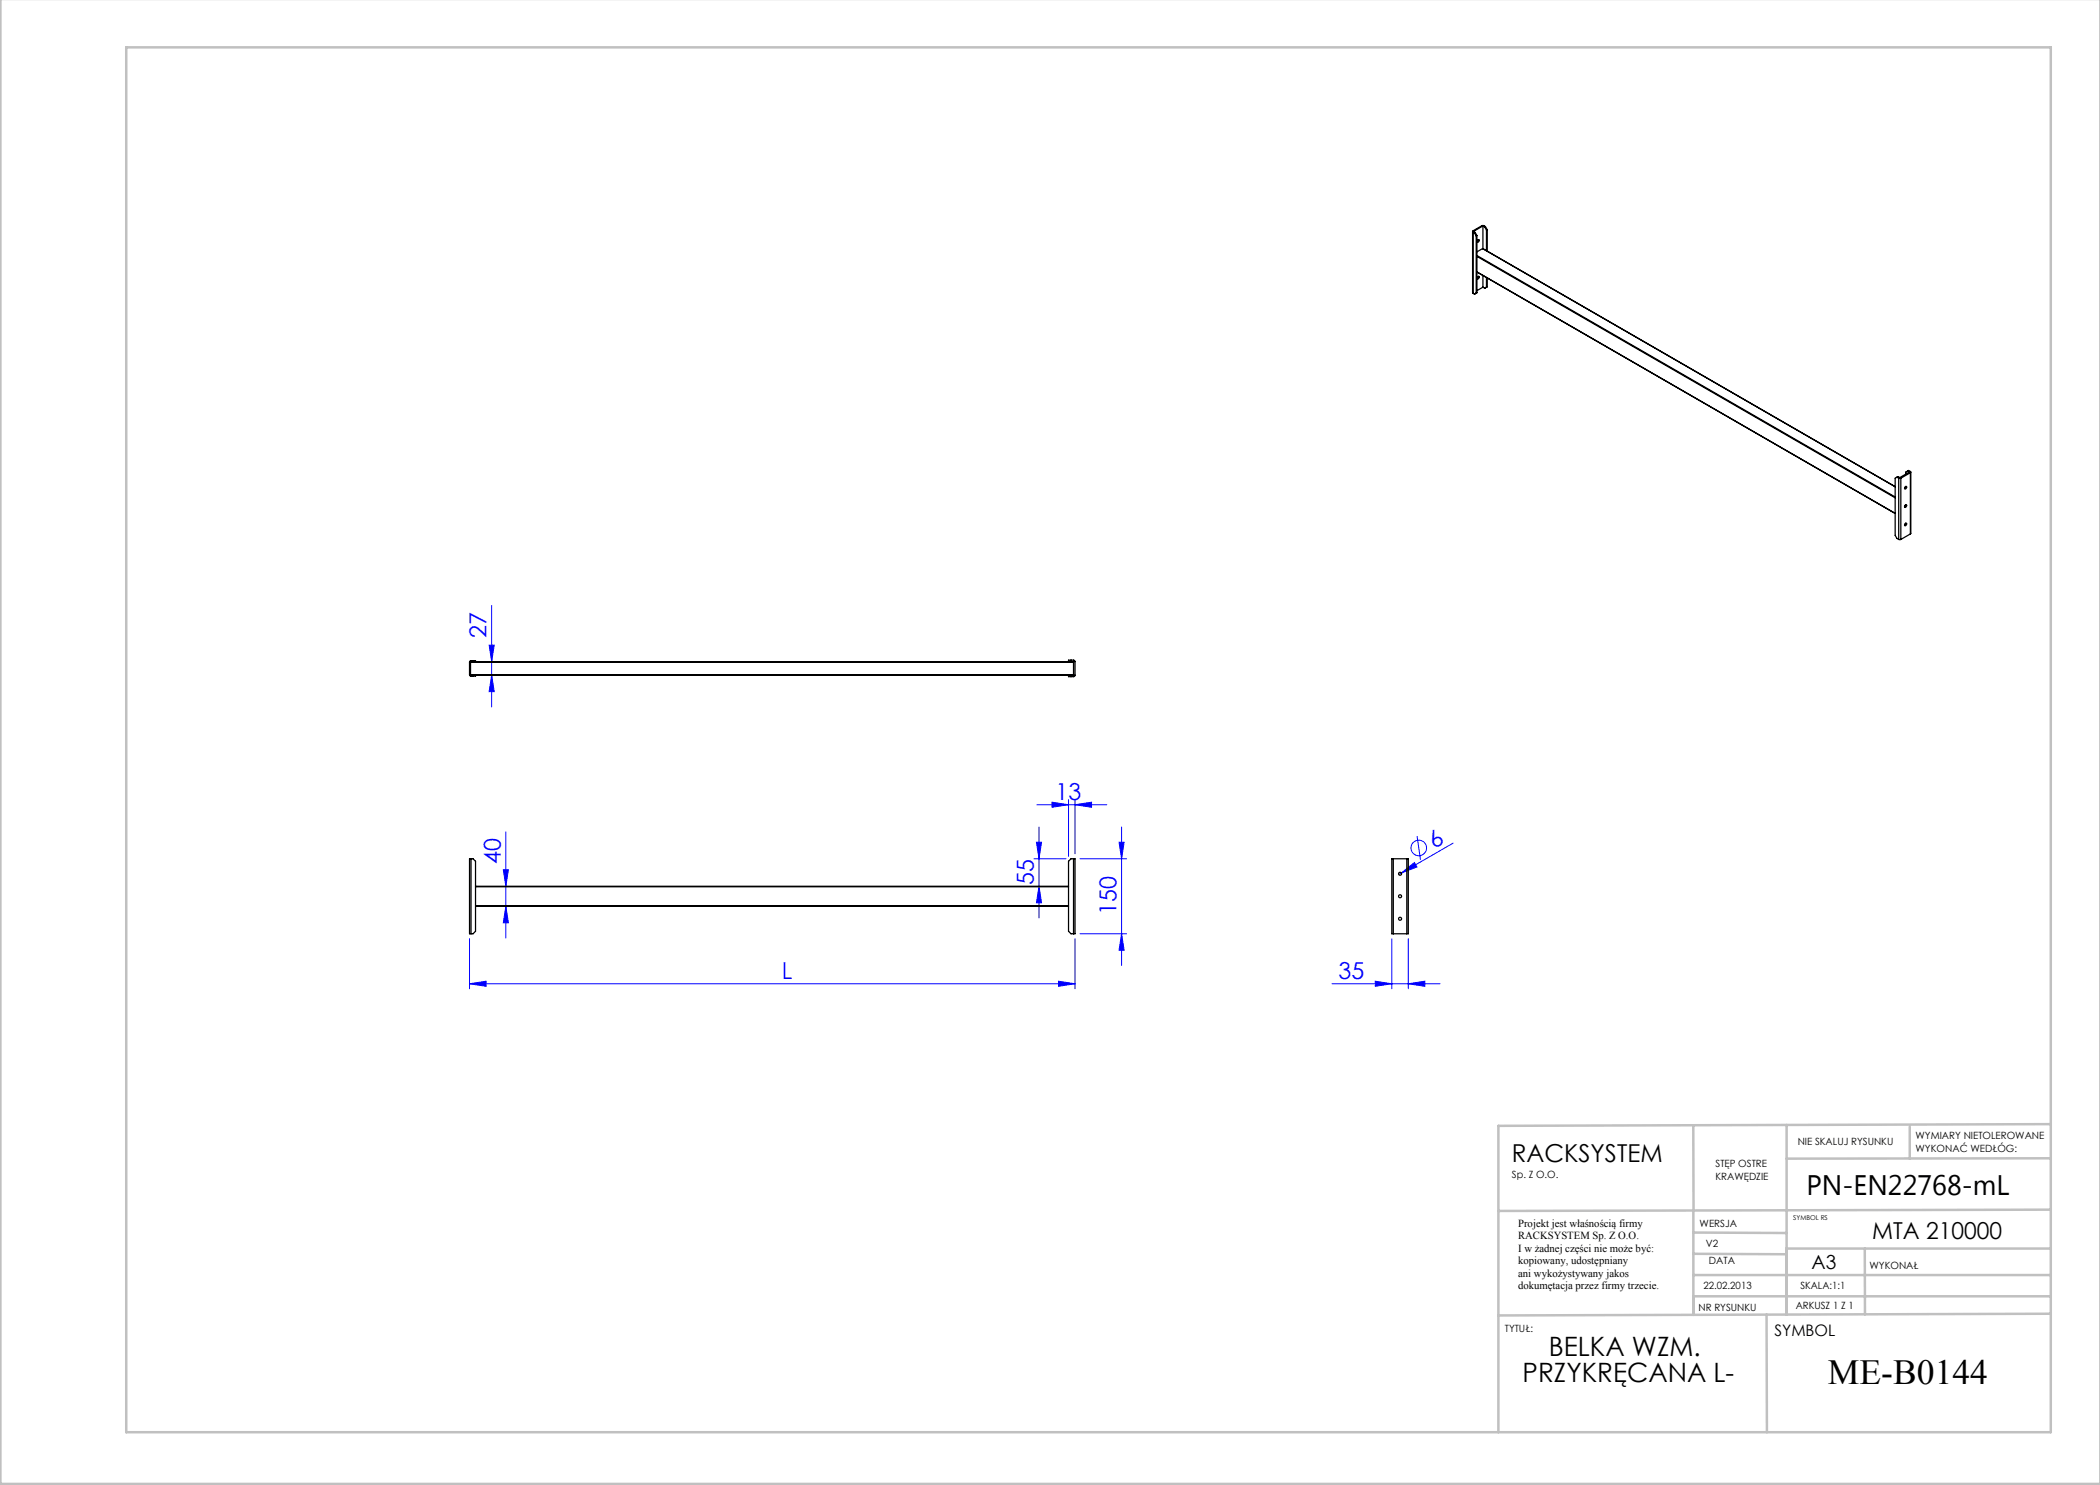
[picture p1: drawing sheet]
<svg xmlns="http://www.w3.org/2000/svg" width="420mm" height="297mm" viewBox="0 0 420 297" stroke-linecap="round" stroke-linejoin="round" font-family="sans-serif">
<g fill="none" stroke="#00f" stroke-width=".2">
<path d="M97.8 129h1l-.5 3.3zM98.3 121.1v20.3M98.3 135l.5 3.3h-1zM213.7 159.9v11.4M215 159.9v10.9M100.7 174h1l-.5 3.3zM101.2 166.3v21.3M206.8 171.8h6.4M207.3 168.5h1l-.5 3.3zM207.4 160.9h14M207.8 177.3l.5 3.3h-1zM207.8 165.4v18.2"/>
<path d="M210.4 160.4l3.3 .5-3.3 .6zM215 160.9l3.3-.5v1.1zM216 171.8h9.3M223.8 168.5h1l-.5 3.3zM224.3 165.4v27.7M280.3 174.6l2.6-2.1 .5 .9zM280.3 174.6l-.5 .3M283.4 167.2l.7 4.8M290.6 168.6l-10.3 6M93.9 196.8l3.3-.6v1.1zM93.9 187.8v10M93.9 196.8h121.1"/>
<path d="M101.2 181.3l.5 3.3h-1zM211.7 196.2l3.3 .6-3.3 .5zM215 187.8v10M216 186.8h9.3M224.3 186.8l.5 3.3h-1zM266.4 196.8h21.6M275.1 196.2l3.3 .6-3.3 .5zM278.4 187.8v10M281.7 196.8l3.3-.6v1.1zM281.7 187.8v10"/>
<circle cx="283.8" cy="169.6" r="1.56"/>
</g>
<g fill="none" stroke="#c0c0c0" stroke-width=".5">
<path d="M.1 -.1v296.9h419.9M25.2 9.5h385v276.9h-385zM338.7 225.2v16.9M357.3 225v37.9M382 225.4v6.3M410.1 224.8l-110.4 .4v61.2M410.1 231.7h-52.8M338.7 259.3h71.5M338.7 255h71.5M338.7 250.8l18.6 .1M338.7 246.5l18.6 .1M338.7 242.1v20.9"/>
<path d="M373 249.7v13.2M410.1 241.9l-110.4 .3M410.2 249.7h-52.9v13.2M353.3 262.9l.1 23.5M410.2 262.7l-110.5 .4"/>
</g>
<g fill="#00f">
<path d="M280.3 174.6l2.6-2.1 .5 .9z"/>
<path d="M93.9 196.8l3.3-.6v1.1zM211.7 196.2l3.3 .6-3.3 .5zM210.4 160.4l3.3 .5-3.3 .6zM215 160.9l3.3-.5v1.1zM275.1 196.2l3.3 .6-3.3 .5zM281.7 196.8l3.3-.6v1.1z"/>
<path d="M207.8 177.3l.5 3.3h-1zM207.3 168.5h1l-.5 3.3z"/>
<path d="M223.8 168.5h1l-.5 3.3zM224.3 186.8l.5 3.3h-1zM100.7 174h1l-.5 3.3zM101.2 181.3l.5 3.3h-1zM97.8 129h1l-.5 3.3zM98.3 135l.5 3.3h-1z"/>
</g>
<g fill="none" stroke="#000" stroke-width=".25">
<path d="M294.5 46.3l.1 12.4M294.6 58.7l.3 .1M294.6 46.4v12.3M294.6 46.4l.3 .2M294.9 46.6l.3 .6M295 46.5l-.1 .1M295 46.5l.4 .6M295 58.7l-.1 .1M295.2 47.2v11.4l.2-.1M295.4 54.4l83.6 48.3M295.4 47.1l-.2 .1M295.4 58.5l-.5 .3"/>
<path d="M295.4 47.1v11.4M295.4 51.1l83.6 48.3M295.4 51.3l83.6 48.3M295.5 48l.2-.1a.23 .23 0 0 1 .1 .4 .23 .23 0 0 1-.4 0zM295.5 55.4l.2-.1a.23 .23 0 0 1 .1 .3 .23 .23 0 0 1-.4 .1zM295.7 47.9l-.3 .5M295.7 55.3l-.3 .4M296.5 49.7l82.5 47.7M296.5 49.7l-1.1 .7M296.6 49.7h-.1M296.6 45.2l.3 .2M296.6 45.2l-1.9 1.1 .3 .2"/>
<path d="M296.6 45.2v4.5M296.6 55.1v2.3M296.6 57.4l-1.2 .7M296.6 57.4l.3 .2M296.9 45.4l.4 .6M297.1 45.3l-.7-.2-1.8 1.1v.2M297.1 57.6h-.2M297.1 45.3l-.2 .1M297.1 45.3l.3 .6M297.3 55.5v1.9h.1M297.3 46v4.1M297.4 57.4l-.5 .2"/>
<path d="M297.4 45.9l-.1 .1M297.4 45.9v4.3M297.4 55.6v1.8M379.4 95.4l-.4 .2v11.5l.4 .6 .3 .2M379.4 95.4l.3 .2M379.7 95.6h.5M379.7 95.6v12.3M380.2 95.6v12.3M381 97.4l.2-.1a.23 .23 0 0 1 .1 .3 .23 .23 0 0 1-.4 .1zM381.1 97.3l-.2 .4M381.5 94.2l.2-.1 .4 .3v.1M381.5 94.2l-.3 .2v.4"/>
<path d="M381.5 94.2l.4 .2-1.9 1.1-.4-.2-.2 .1M382.1 94.5l-1.9 1.1M382.1 94.5v12.3M382.2 94.4l-.1 12.4M379.7 107.9h.5M381 101.1l.2-.1a.23 .23 0 0 1 .1 .3 .23 .23 0 0 1-.4 0zM381 104.7l.2-.1a.23 .23 0 0 1 .1 .4 .23 .23 0 0 1-.4 0zM381.1 101l-.2 .3M381.1 104.6l-.2 .4M382.1 106.8l-1.9 1.1M94.1 132.3h120.6v2.7h-120.6zM94.1 132.4h120.6"/>
<path d="M94.1 134.9h120.6M94.6 132.1v.2M94.6 135v.2M95.1 132.3v-.2h-.9l-.3 .3v2.6l.2 .2h1v-.2M213.7 132.3v-.3h1.1l.2 .3v2.8l-.2 .2h-1.1v-.3M214.2 132v.3M214.2 135v.3M94.2 171.8h-.3v15h.3M94.2 171.8v15M94.2 171.8h.4l.5 .5v14l-.5 .5h-.4M95.1 177.3h118.6M95.1 177.4h118.6"/>
<path d="M214.7 171.8h.3v15h-.3M214.7 171.8h-.5l-.5 .5v14l.5 .5h.5M214.7 171.8v15M278.7 171.8h-.3v15h.3M278.7 171.8h2.7M278.7 171.8v15M281.4 171.8h.3v15h-.3M281.4 171.8v15M95.1 181.3h118.6M95.1 181.2h118.6M278.7 186.8h2.7"/>
<circle cx="280" cy="174.8" r=".3"/>
<circle cx="280" cy="179.3" r=".3"/>
<circle cx="280" cy="183.8" r=".3"/>
</g>
<text font-size="7.1" x="365.6" y="276.7">ME-B0144</text>
<text font-size="5.6" x="361.3" y="239.1">PN-EN22768-mL</text>
<g font-size="5.3">
<text x="309.8" y="271.3">BELKA WZM.</text>
<text x="304.5" y="276.4">PRZYKRĘCANA L-</text>
</g>
<text font-size="4.9" x="302.4" y="232.4">RACKSYSTEM</text>
<g font-size="4.7" fill="#00f">
<text x="97.3" y="127.6" transform="rotate(-90 97.3 127.6)">27</text>
<text x="211.1" y="159.9">13</text>
<text x="100.2" y="172.8" transform="rotate(-90 100.2 172.8)">40</text>
<text x="286.8" y="169.8" transform="rotate(-30 286.8 169.8)">6</text>
<text x="206.8" y="177" transform="rotate(-90 206.8 177)">55</text>
<text x="223.3" y="183" transform="rotate(-90 223.3 183)">150</text>
<text x="156.3" y="195.7">L</text>
<text x="267.7" y="195.7">35</text>
</g>
<text font-size="4.7" x="374.4" y="247.8">MTA 210000</text>
<text font-size="3.9" x="362.3" y="253.8">A3</text>
<text font-size="3.2" x="354.9" y="267.2">SYMBOL</text>
<g font-size="2.2">
<text x="303.6" y="245.3">Projekt jest właśnością firmy</text>
<text x="303.6" y="247.8">RACKSYSTEM Sp. Z O.O.</text>
<text x="303.6" y="250.3">I w żadnej części nie może być:</text>
<text x="303.6" y="252.8">kopiowany, udostępniany</text>
<text x="303.6" y="255.3">ani wykożystywany jakos</text>
<text x="303.6" y="257.8">dokumętacja przez firmy trzecie.</text>
</g>
<g font-size="2">
<text x="383.1" y="227.9">WYMIARY NIETOLEROWANE</text>
<text x="343.1" y="233.4">STĘP OSTRE</text>
<text x="359.5" y="228.9">NIE SKALUJ RYSUNKU</text>
<text x="383.1" y="230.4">WYKONAĆ WEDŁÓG:</text>
<text x="302.4" y="235.5">Sp. Z O.O.</text>
<text x="343.1" y="235.9">KRAWĘDZIE</text>
<text x="339.9" y="245.4">WERSJA</text>
<text x="341.2" y="249.4">V2</text>
<text x="340.7" y="257.7">22.02.2013</text>
<text x="341.8" y="252.9">DATA</text>
<text x="360.1" y="257.7">SKALA:1:1</text>
<text x="373.9" y="253.8">WYKONAŁ</text>
<text x="339.7" y="262.3">NR RYSUNKU</text>
<text x="359.1" y="261.8">ARKUSZ 1 Z 1</text>
<text x="301" y="266.4">TYTUŁ:</text>
</g>
<text font-size="1.3" x="358.7" y="244">SYMBOL RS</text>
</svg>
